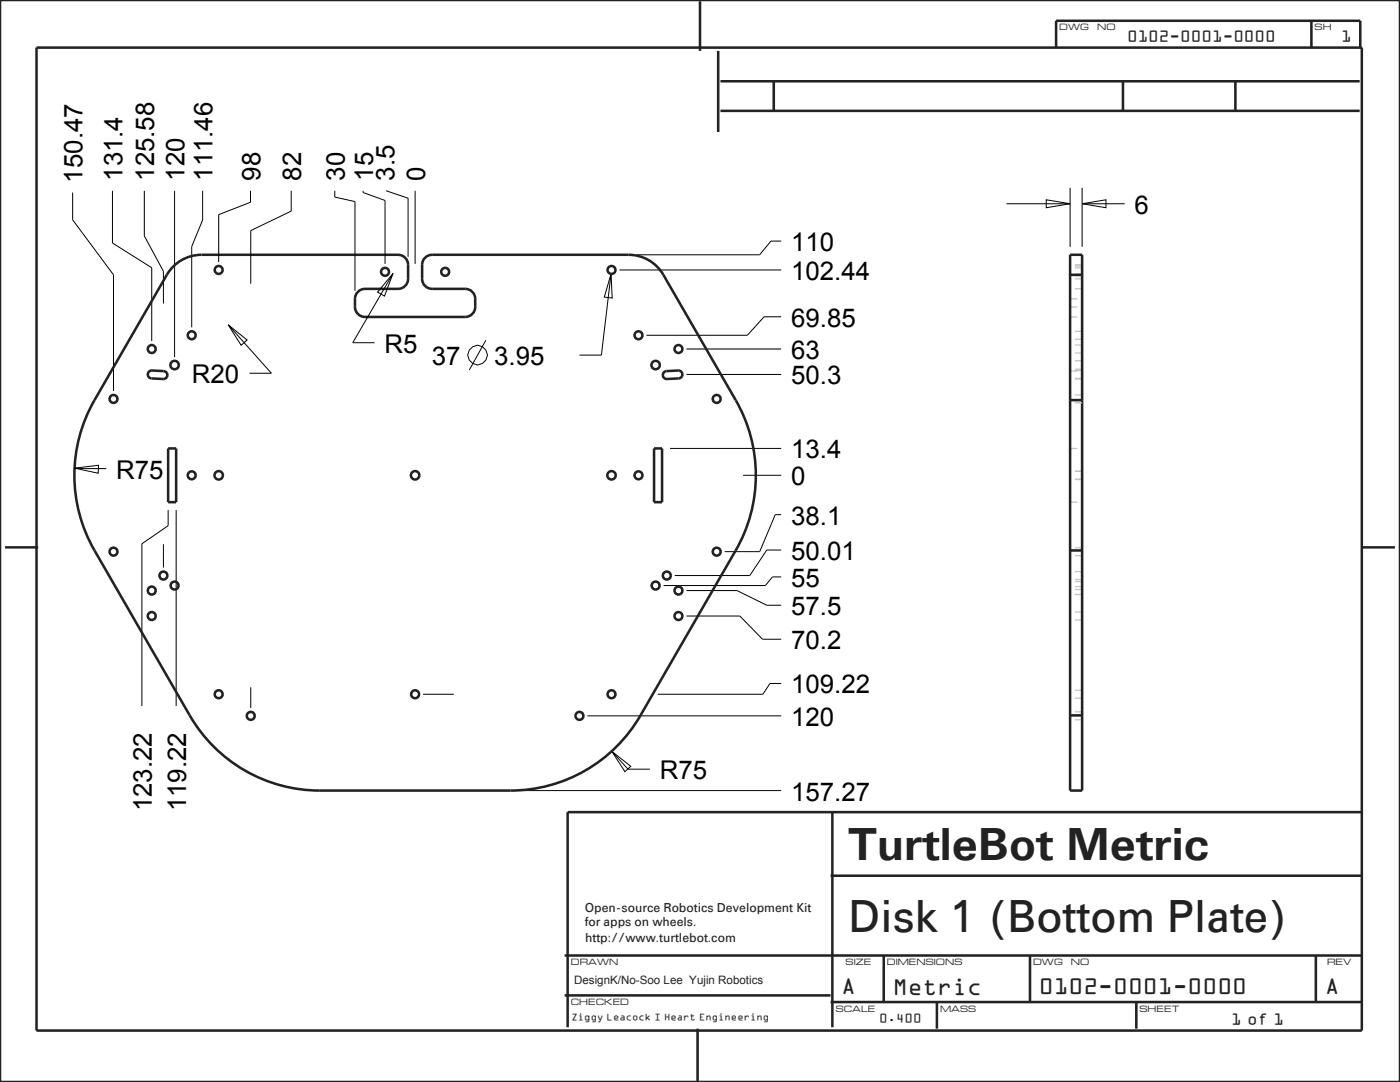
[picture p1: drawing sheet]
<svg xmlns="http://www.w3.org/2000/svg" width="279mm" height="216mm" viewBox="0 0 279 216" stroke-linecap="round" stroke-linejoin="round" font-family="sans-serif">
<g fill="none" stroke="#000" stroke-width=".2">
<path d="M14.5 38.4v5.5l8.2 10.9v23.2M22.4 38.1v10.4l7.9 4.9v14.7M28.8 38.1v9l3.8 7v6.5M34.8 38.1v33.2M40.4 38.1v5.8l-2.1 5.3v16.1M50 38.1v2.3l-6.4 2.4v9.5M58.1 38.1v4l-8.1 3.9v10.6M66.8 38.1v1.2l4 .9v17.9M72.5 38.1v.3l4.3 1.6v12.7M77.1 38.1l4.3 1.4v11.8M82.8 38.1v14.6M78.4 54.6l-1.7 4.5-1.3-.8z"/>
<path d="M78.4 54.6l-8 13.8h4.4M121.9 54.6l.3 4.9-1.6-.2zM121.9 54.6l-1.9 16.3h-4.3M123.6 53.9h32.3M155.9 48.1h-2l-2.3 2.7h-24.6M97 67.9l-3.3 5.9M137 74.7h18.9M137 69.6h18.9M155.9 63.2h-3.4l-3.4 3.7h-20.1M133.7 89.5h22.2M148.3 94.8h7.6M32.6 108.6v4.7"/>
<path d="M33.6 101.8v3.1l-5.3 3.6v32.4M35.2 101.8v39.1M137 117.8h10.1l5.9 3h2.9M155.9 115.1h-1.7l-1.5 1.7h-20.3M155.9 109.8h-2.9l-3.4 5h-14.9M155.9 102.7h-1.2l-3.1 7.4h-7M50 137.1v4.2M84.4 138.5h6.2M137 122.9h10.7l4.5 4.7h3.7M155.9 136.4h-2.2l-1.5 2.1h-20.9M103.4 157.7h52.5M117.2 142.8h38.7"/>
<path d="M122.1 149.9l3.8 3-1.2 1.1zM122.1 149.9l3.2 3.6h4.4"/>
<circle cx="95.3" cy="70.9" r="1.95"/>
</g>
<g fill="none" stroke="#222226" stroke-width=".51">
<path d="M0 0h279.4v215.9h-279.4zM7.3 9.5h264.5v196.1h-264.5zM139.7 .3v9.9M143.3 10.2v16.1M143.8 16.2h127.6M154.4 16.2v5.9M210.8 9.6v-5.5h60.7v5.5M224.1 16.2v5.9M246.5 16.2v5.9M261.7 4.1v5.5M143.8 22.1h127.6M40.2 50.8h39.2a2 2 0 0 1 2 2v2.8a2 2 0 0 1-2 2h-6.6a2 2 0 0 0-2 2 2.98 2.98 0 0 0 1 3.4l1 .2h20a2 2 0 0 0 2-2 2.98 2.98 0 0 0-.9-3.3l-1.1-.3h-6.6a2 2 0 0 1-2-2v-2.8a2 2 0 0 1 2-2h39.3"/>
<path d="M33.6 89.5h1.6v10.7h-1.6zM130.5 89.5h1.6v10.7h-1.6zM1 109.2h6.6M271.8 109.2h6.6M165.8 174.7h106.1M166.1 162.1v42.9M271.8 162.1h-158.5v42.9M112.7 198.6h53.1M112.7 190.7h159.2M165.8 199.9h106.1M176.4 190.7v9.2M187 199.9v5.4"/>
<path d="M205.6 190.7v9.2M226.8 199.9v5.4M262.6 190.7v9.2M139.2 205.3v10.6"/>
</g>
<g fill="none" stroke="#c2c2cc" stroke-width=".25">
<path d="M213.6 51.5v.9M213.6 53v.9M213.6 54.6v.9M213.6 56.1v.9M213.6 57.7v.9M213.6 59.2v.9M213.6 59.6h1.4M214.5 50.8h1.5v1M214.5 57.6h1.5M214.5 55.6h1.5M214.5 52.8h1.5M216 52.4v.9"/>
<path d="M216 53.9v1M216 55.5v.9M216 57v1M216 58.6v.9M213.6 60.8v.9M213.6 62.3v.9h1.4M213.6 61.2h1.4M216 60.1v1M216 61.7v.9M213.6 91v.9M213.6 92.5v1M213.6 94.1v.9"/>
<path d="M213.6 95.6v.9M213.6 97.1v1M213.6 98.7v.9M215 89.5h-1.4v.9M216 89.5v.9M216 91v.9M216 92.5v1M216 94.1v.9M216 95.6v.9M216 97.1v1M216 98.7v.9M213.6 100.2h1.4"/>
<path d="M213.6 100.2h.1M216 100.2h.1"/>
</g>
<!-- layer: 02___PRT_ALL_AXES -->
<g fill="none" stroke="#222226" stroke-width=".51">
<path d="M18.9 79.8a30 30 0 0 0 0 30l19 32.9a30 30 0 0 0 25.9 15h38a30 30 0 0 0 26-15l19-32.9a30 30 0 0 0 0-30M29.8 74.1l.5-.2 2.4 .1a.79 .79 0 0 1 .7 .9 .79 .79 0 0 1-.8 .7l-2.4-.1a.79 .79 0 0 1-.7-.5 .79 .79 0 0 1 .3-.9zM132.5 74.3l.5-.3 2.4-.1a.79 .79 0 0 1 .8 .8 .79 .79 0 0 1-.8 .8l-2.3 .1a.79 .79 0 0 1-.7-.4 .79 .79 0 0 1 .1-.9zM213.6 79.8h2.4v77.9h-2.4zM213.6 109.8h2.4M213.6 142.7h2.4"/>
<circle cx="43.6" cy="53.9" r=".79"/>
<circle cx="76.8" cy="54.2" r=".79"/>
<circle cx="88.8" cy="54.2" r=".79"/>
<circle cx="122" cy="53.9" r=".79"/>
<circle cx="22.7" cy="79.6" r=".79"/>
<circle cx="30.3" cy="69.6" r=".79"/>
<circle cx="34.8" cy="72.8" r=".84"/>
<circle cx="38.3" cy="66.9" r=".79"/>
<circle cx="127.4" cy="66.9" r=".79"/>
<circle cx="130.8" cy="72.8" r=".84"/>
<circle cx="135.4" cy="69.6" r=".79"/>
<circle cx="143" cy="79.6" r=".79"/>
<circle cx="38.3" cy="94.8" r=".79"/>
<circle cx="43.6" cy="94.8" r=".84"/>
<circle cx="82.8" cy="94.8" r=".84"/>
<circle cx="122" cy="94.8" r=".84"/>
<circle cx="127.4" cy="94.8" r=".79"/>
<circle cx="22.7" cy="110.1" r=".79"/>
<circle cx="30.3" cy="117.8" r=".79"/>
<circle cx="32.6" cy="114.8" r=".79"/>
<circle cx="34.8" cy="116.8" r=".79"/>
<circle cx="130.8" cy="116.8" r=".79"/>
<circle cx="133.1" cy="114.8" r=".79"/>
<circle cx="135.4" cy="117.8" r=".79"/>
<circle cx="143" cy="110.1" r=".79"/>
<circle cx="30.3" cy="122.9" r=".79"/>
<circle cx="43.6" cy="138.5" r=".79"/>
<circle cx="82.8" cy="138.5" r=".79"/>
<circle cx="122" cy="138.5" r=".79"/>
<circle cx="135.4" cy="122.9" r=".79"/>
<circle cx="50" cy="142.8" r=".79"/>
<circle cx="115.6" cy="142.8" r=".79"/>
</g>
<g fill="none" stroke="#c2c2cc" stroke-width=".25">
<path d="M213.6 53.1v1.1M214.5 53.1h1.5v1.1M214.5 55h1.5M214.5 54.7h1.5M214.5 53.5h1.5M213.6 66.1v1M213.6 68.9v.9M213.6 72v1M213.6 73.9v1M213.6 78.8v.6M213.6 74h1.4M214.5 66.1h1.5v1"/>
<path d="M214.5 68.9h1.5v.9M214.5 72h1.5v1M214.5 73.9h1.5v1M214.5 78.8h1.5v.6M214.5 75.6h1.5M214.5 75.5h1.5M214.5 73.7h1.5M214.5 70.4h1.5M214.5 67.7h1.5M214.5 95.7h1.5M214.5 95.6h1.5M214.5 94.1h1.5"/>
<path d="M214.5 94h1.5M214.5 80.4h1.5M214.5 118.6h1.5M214.5 117.6h1.5M214.5 117.1h1.5M214.5 116.1h1.5M214.5 115.6h1.5M214.5 114.1h1.5M214.5 110.9h1.5M214.5 109.3h1.5M214.5 139.3h1.5M214.5 137.7h1.5"/>
<path d="M214.5 123.7h1.5M214.5 122.1h1.5M214.5 143.6h1.5M214.5 142.1h1.5"/>
</g>
<!-- layer: DEF_LAYER_DIM -->
<path d="M208.8 39.9l4.8 .8-4.8 .8zM213.6 37.5v11.8M216 37.5v11.8M200.9 40.7h12.7M216 40.7l4.7-.8v1.6zM216 40.7h8.5M45.5 64.8l3.8 3-1.2 1.1zM45.5 64.8l8.7 9.7h-4.4M14.9 93.4l4.8-.6-.1 1.6zM14.9 93.4l6.3 .1" fill="none" stroke="#000" stroke-width=".2"/>
<!-- layer: DEF_LAYER_ROUND_FEAT -->
<path d="M40.2 50.8a8 8 0 0 0-6.9 4l-14.4 25M125.5 50.8a8 8 0 0 1 6.9 4l14.4 25M213.6 54.8h2.4M213.6 79.8v-29h2.4v29" fill="none" stroke="#222226" stroke-width=".51"/>
<g font-size="9.1" fill="#222226">
<text x="169.3" y="171.6">TurtleBot Metric</text>
<text x="169.3" y="186">Disk 1 (Bottom Plate)</text>
</g>
<g font-size="5.2">
<text x="16.5" y="36.4" transform="rotate(-90 16.5 36.4)">150.47</text>
<text x="24.4" y="36.1" transform="rotate(-90 24.4 36.1)">131.4</text>
<text x="30.8" y="36.1" transform="rotate(-90 30.8 36.1)">125.58</text>
<text x="36.8" y="36.1" transform="rotate(-90 36.8 36.1)">120</text>
<text x="42.4" y="36.1" transform="rotate(-90 42.4 36.1)">111.46</text>
<text x="52" y="36.1" transform="rotate(-90 52 36.1)">98</text>
<text x="60.1" y="36.1" transform="rotate(-90 60.1 36.1)">82</text>
<text x="68.8" y="36.1" transform="rotate(-90 68.8 36.1)">30</text>
<text x="74.4" y="36.1" transform="rotate(-90 74.4 36.1)">15</text>
<text x="78.7" y="36.1" transform="rotate(-90 78.7 36.1)">3.5</text>
<text x="84.8" y="36.1" transform="rotate(-90 84.8 36.1)">0</text>
<text x="226.4" y="42.6">6</text>
<text x="157.9" y="50.1">110</text>
<text x="157.9" y="55.8">102.44</text>
<text x="157.9" y="65.2">69.85</text>
<text x="76.7" y="70.4">R5</text>
<text x="157.9" y="71.6">63</text>
<text x="38.3" y="76.5">R20</text>
<text x="86.2" y="72.8">37</text>
<text x="98.6" y="72.8">3.95</text>
<text x="157.9" y="76.7">50.3</text>
<text x="23.2" y="95.5">R75</text>
<text x="157.9" y="91.5">13.4</text>
<text x="157.9" y="96.8">0</text>
<text x="157.9" y="104.7">38.1</text>
<text x="157.9" y="111.7">50.01</text>
<text x="157.9" y="117.1">55</text>
<text x="157.9" y="122.8">57.5</text>
<text x="157.9" y="129.5">70.2</text>
<text x="157.9" y="138.4">109.22</text>
<text x="157.9" y="144.8">120</text>
<text x="131.7" y="155.5">R75</text>
<text x="30.3" y="161.9" transform="rotate(-90 30.3 161.9)">123.22</text>
<text x="37.1" y="161.9" transform="rotate(-90 37.1 161.9)">119.22</text>
<text x="157.9" y="159.7">157.27</text>
</g>
<g font-size="4.8" fill="#222226">
<text x="167.9" y="198.2">A</text>
<text x="178.2" y="198.3">Metric</text>
<text x="207.3" y="198.2">0102-0001-0000</text>
<text x="264.4" y="198.2">A</text>
</g>
<g font-size="3.4" fill="#222226">
<text x="224.9" y="8.1">0102-0001-0000</text>
<text x="267.7" y="8.1">1</text>
<text x="245.7" y="204.4">1 of 1</text>
</g>
<text font-size="2.7" fill="#222226" x="175.4" y="204">0.400</text>
<g font-size="2.5" fill="#222226">
<text x="116.7" y="182">Open-source Robotics Development Kit</text>
<text x="116.7" y="184.7">for apps on wheels.</text>
<text x="116.8" y="188">http://www.turtlebot.com</text>
</g>
<text font-size="2.3" fill="#222226" x="114.6" y="196.3">DesignK/No-Soo Lee Yujin Robotics</text>
<g font-size="2.2" fill="#222226">
<text x="211.4" y="6.1">DWG</text>
<text x="219" y="6.1">NO</text>
<text x="262.4" y="6.1">SH</text>
<text x="113.9" y="192.6">DRAWN</text>
<text x="168.8" y="192.6">SIZE</text>
<text x="177" y="192.6">DIMENSIONS</text>
<text x="206.2" y="192.6">DWG</text>
<text x="213.7" y="192.6">NO</text>
<text x="264.9" y="192.6">REV</text>
<text x="113.9" y="200.5">CHECKED</text>
<text x="166.8" y="201.9">SCALE</text>
<text x="187.6" y="201.9">MASS</text>
<text x="227.4" y="201.9">SHEET</text>
</g>
<text font-size="2.1" fill="#222226" x="114.1" y="203.6">Ziggy Leacock I Heart Engineering</text>
</svg>
